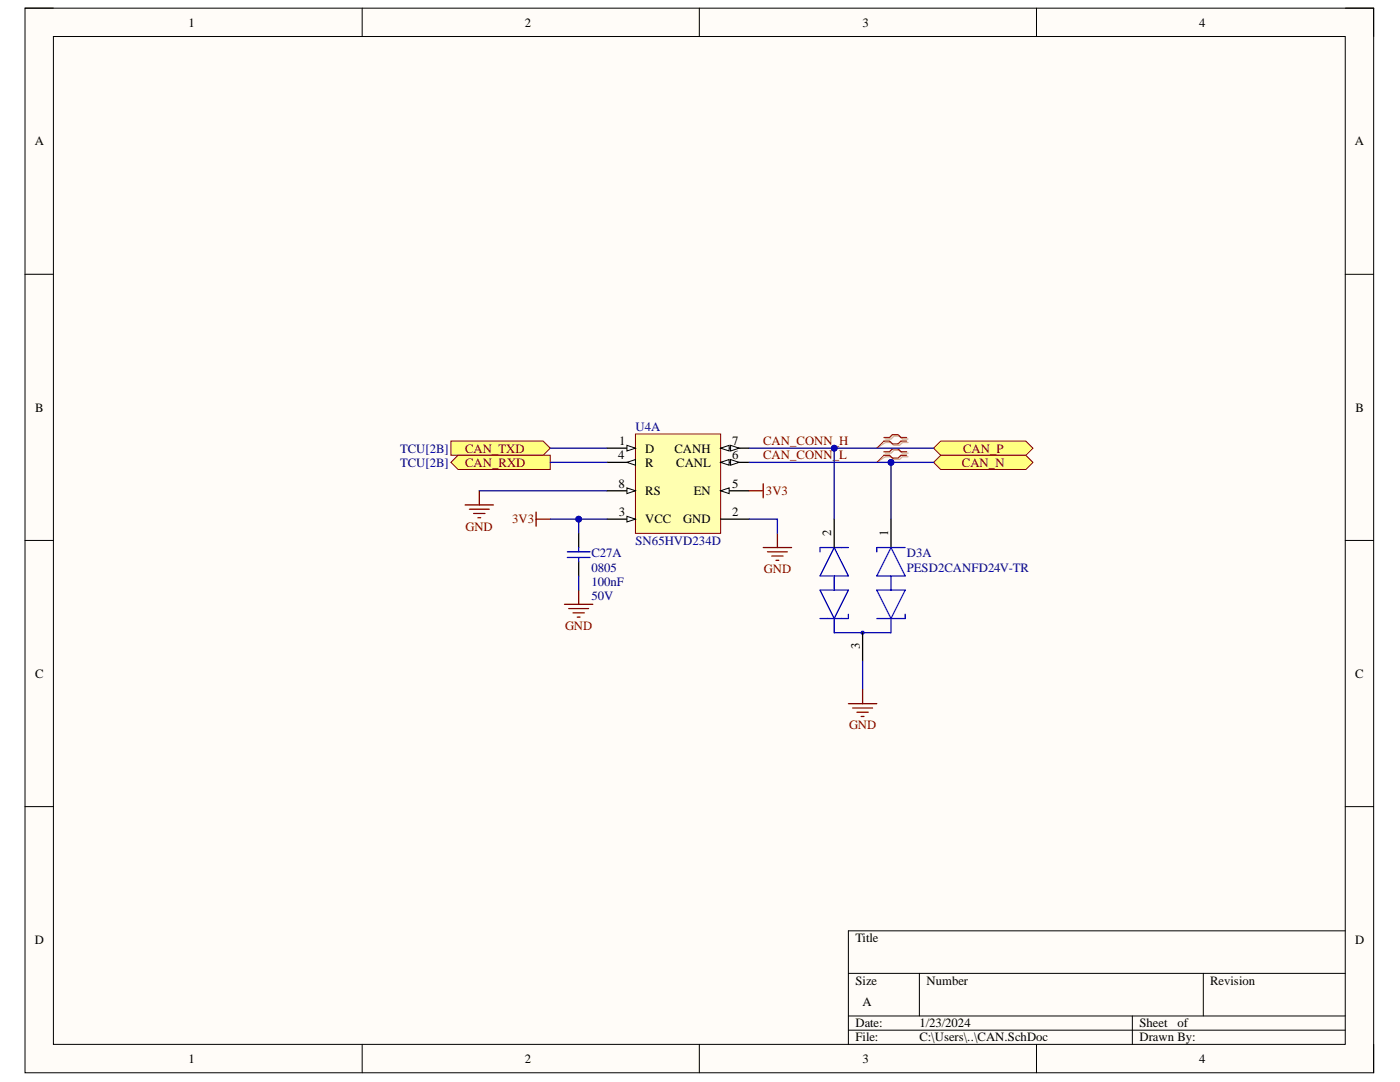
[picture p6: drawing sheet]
<svg xmlns="http://www.w3.org/2000/svg" width="279mm" height="216mm" viewBox="0 0 279 216" stroke-linecap="round" stroke-linejoin="round" font-family="sans-serif">
<path d="M5 1.6h269.1v212.5h-269.1z" fill-rule="evenodd" fill="#fffcf8"/>
<path d="M5 1.6h269.1v212.5h-269.1z" fill="none" stroke="#000" stroke-width=".2"/>
<path d="M10.7 7.3h257.8v201.1h-257.8z" fill-rule="evenodd" fill="#fffcf8"/>
<g fill="none" stroke="#000" stroke-width=".2">
<path d="M5 1.6h5.7M10.7 7.3h257.8v201.1h-257.8zM72.3 1.6v5.7M139.6 1.6v5.7M206.9 1.6v5.7M268.5 1.6h5.6v5.7M5 54.7h5.7M268.5 54.7h5.6M5 107.8h5.7M268.5 107.8h5.6M5 160.9h5.7M268.5 161h5.6"/>
<path d="M169.3 194.2h99.2M183.5 194.2v8.5M240.1 194.2v8.5M268.5 185.7h-99.2v22.7M72.3 208.4v5.7M139.6 208.4v5.7M169.3 202.7h99.2M169.3 205.6h99.2M206.9 208.4v5.7M226 202.7v5.7M274.1 208.4v5.7"/>
</g>
<path d="M126.8 86.6h17v19.8h-17z" fill-rule="evenodd" fill="#ffffb0"/>
<path d="M126.8 86.6h17v19.8h-17z" fill="none" stroke="#800000" stroke-width=".2"/>
<path d="M121.2 89.4h5.6" fill="none" stroke="#000" stroke-width=".25"/>
<path d="M125.1 88.9l1.7 .5-1.7 .6z" fill="#f8fcff"/>
<path d="M125.1 88.9l1.7 .5-1.7 .6z" fill="none" stroke="#000" stroke-width=".2"/>
<path d="M121.2 103.6h5.6M143.8 103.6h5.7" fill="none" stroke="#000" stroke-width=".25"/>
<path d="M125.1 103l1.7 .6-1.7 .6z" fill="#f8fcff"/>
<path d="M125.1 103l1.7 .6-1.7 .6z" fill="none" stroke="#000" stroke-width=".2"/>
<path d="M121.2 92.3h5.6" fill="none" stroke="#000" stroke-width=".25"/>
<path d="M125.1 92.3l1.7-.6v1.1z" fill="#f8fcff"/>
<path d="M125.1 92.3l1.7-.6v1.1z" fill="none" stroke="#000" stroke-width=".2"/>
<path d="M143.8 97.9h5.7" fill="none" stroke="#000" stroke-width=".25"/>
<path d="M143.8 97.9l1.7-.5v1.1z" fill="#f8fcff"/>
<path d="M143.8 97.9l1.7-.5v1.1z" fill="none" stroke="#000" stroke-width=".2"/>
<path d="M143.8 92.3h5.7" fill="none" stroke="#000" stroke-width=".25"/>
<path d="M143.8 92.3l1.7-.6v1.1z" fill="#f8fcff"/>
<path d="M143.8 92.3l1.7-.6v1.1z" fill="none" stroke="#000" stroke-width=".2"/>
<path d="M145.8 91.7l1.7 .6-1.7 .5z" fill="#f8fcff"/>
<path d="M145.8 91.7l1.7 .6-1.7 .5z" fill="none" stroke="#000" stroke-width=".2"/>
<path d="M143.8 89.4h5.7" fill="none" stroke="#000" stroke-width=".25"/>
<path d="M143.8 89.4l1.7-.5v1.1z" fill="#f8fcff"/>
<path d="M143.8 89.4l1.7-.5v1.1z" fill="none" stroke="#000" stroke-width=".2"/>
<path d="M145.8 88.9l1.7 .5-1.7 .6z" fill="#f8fcff"/>
<path d="M145.8 88.9l1.7 .5-1.7 .6z" fill="none" stroke="#000" stroke-width=".2"/>
<path d="M121.2 97.9h5.6" fill="none" stroke="#000" stroke-width=".25"/>
<path d="M125.1 97.4l1.7 .5-1.7 .6z" fill="#f8fcff"/>
<path d="M125.1 97.4l1.7 .5-1.7 .6z" fill="none" stroke="#000" stroke-width=".2"/>
<path d="M186.3 89.4l1.4-1.4h17l1.4 1.4-1.4 1.4h-17z" fill-rule="evenodd" fill="#ffff80"/>
<path d="M186.3 89.4l1.4-1.4h17l1.4 1.4-1.4 1.4h-17z" fill="none" stroke="#800000" stroke-width=".2"/>
<path d="M186.3 92.3l1.4-1.5h17l1.4 1.5-1.4 1.4h-17z" fill-rule="evenodd" fill="#ffff80"/>
<path d="M186.3 92.3l1.4-1.5h17l1.4 1.5-1.4 1.4h-17z" fill="none" stroke="#800000" stroke-width=".2"/>
<path d="M90 88h18.4l1.4 1.4-1.4 1.4h-18.4z" fill-rule="evenodd" fill="#ffff80"/>
<path d="M90 88h18.4l1.4 1.4-1.4 1.4h-18.4z" fill="none" stroke="#800000" stroke-width=".2"/>
<path d="M90 92.3l1.4-1.5h18.4v2.9h-18.4z" fill-rule="evenodd" fill="#ffff80"/>
<path d="M90 92.3l1.4-1.5h18.4v2.9h-18.4z" fill="none" stroke="#800000" stroke-width=".2"/>
<g fill="none" stroke="#800000" stroke-width=".25">
<path d="M95.7 97.9v2.9M149.5 97.9h2.8M152.3 96.5v2.8M92.8 100.8h5.7M93.7 101.6h3.9M94.5 102.5h2.3M95.4 103.3h.5M107 102.2v2.8M107 103.6h2.8M115.5 117.8v2.8M152.3 109.3h5.7M153.2 110.1h3.9"/>
<path d="M154 111h2.3M154.9 111.8h.5M155.1 106.4v2.9M112.7 120.6h5.6M113.5 121.4h4M114.4 122.3h2.2M115.2 123.1h.6"/>
</g>
<path d="M115.5 106.4v2.9M115.5 112.1v2.8M166.5 103.6v5.7M177.8 103.6v5.7M172.1 126.3v5.6" fill="none" stroke="#000" stroke-width=".25"/>
<g fill="none" stroke="#00f" stroke-width=".25">
<path d="M113.2 111.2h4.6M113.2 110.1h4.6M115.5 109.3v.8M115.5 111.2v.9M163.7 117.8h5.6l-2.8 5.6zM166.5 109.3l2.8 5.6h-5.6zM166.5 114.9v2.9M169.3 109.3h-5.6v.8M175 117.8h5.7l-2.9 5.6zM177.8 109.3l2.9 5.6h-5.7zM177.8 114.9v2.9M180.7 109.3h-5.7v.8"/>
<path d="M166.5 123.4v2.9M169.3 122.6v.8h-5.6M177.8 123.4v2.9h-11.3M180.7 122.6v.8h-5.7"/>
<circle cx="172.1" cy="126.2" r=".28"/>
</g>
<path d="M176.7 87.6h1.1l.6-.6h1.1l.6 .6h1.1M176.7 88.3h1.1l.6 .6h1.1l.6-.6h1.1M176.7 90.4h1.1l.6-.5h1.1l.6 .5h1.1M176.7 91.1h1.1l.6 .6h1.1l.6-.6h1.1" fill="none" stroke="#d0a19e" stroke-width=".25"/>
<path d="M176.7 88.3l-1.7 1.1M176.7 91.1l-1.7 1.2" fill="none" stroke="#d0a19e" stroke-width=".2"/>
<path d="M176.4 87.3h1.1l.6-.6h1.1l.6 .6h1.1M176.4 88h1.1l.6 .6h1.1l.6-.6h1.1M176.4 90.1h1.1l.6-.5h1.1l.6 .5h1.1M176.4 90.8h1.1l.6 .6h1.1l.6-.6h1.1" fill="none" stroke="#f00" stroke-width=".25"/>
<path d="M176.4 88l-1.4 1.4M176.4 90.8l-1.4 1.5" fill="none" stroke="#f00" stroke-width=".2"/>
<path d="M109.8 89.4h11.4M109.8 92.3h11.4M115.5 103.6v2.8M115.5 114.9v2.9" fill="none" stroke="#000080" stroke-width=".25"/>
<circle cx="115.5" cy="103.6" r=".57" fill="#000080"/>
<circle cx="115.5" cy="103.6" r=".57" fill="none" stroke="#000080" stroke-width=".2"/>
<path d="M95.7 97.9h25.5M109.8 103.6h11.4M149.5 103.6h5.6v2.8" fill="none" stroke="#000080" stroke-width=".25"/>
<circle cx="115.5" cy="103.6" r=".57" fill="#000080"/>
<circle cx="115.5" cy="103.6" r=".57" fill="none" stroke="#000080" stroke-width=".2"/>
<path d="M149.5 89.4h36.8" fill="none" stroke="#000080" stroke-width=".25"/>
<circle cx="166.5" cy="89.4" r=".57" fill="#000080"/>
<circle cx="166.5" cy="89.4" r=".57" fill="none" stroke="#000080" stroke-width=".2"/>
<path d="M149.5 92.3h36.8" fill="none" stroke="#000080" stroke-width=".25"/>
<circle cx="177.8" cy="92.3" r=".57" fill="#000080"/>
<circle cx="177.8" cy="92.3" r=".57" fill="none" stroke="#000080" stroke-width=".2"/>
<path d="M166.5 89.4v14.2" fill="none" stroke="#000080" stroke-width=".25"/>
<circle cx="166.5" cy="89.4" r=".57" fill="#000080"/>
<circle cx="166.5" cy="89.4" r=".57" fill="none" stroke="#000080" stroke-width=".2"/>
<path d="M177.8 92.3v11.3" fill="none" stroke="#000080" stroke-width=".25"/>
<circle cx="177.8" cy="92.3" r=".57" fill="#000080"/>
<circle cx="177.8" cy="92.3" r=".57" fill="none" stroke="#000080" stroke-width=".2"/>
<path d="M172.1 131.9v5.7" fill="none" stroke="#000080" stroke-width=".25"/>
<path d="M172.1 137.6v2.8M169.3 140.4h5.7M170.2 141.3h3.9M171 142.1h2.3M171.9 143h.5" fill="none" stroke="#800000" stroke-width=".25"/>
<g font-size="2.5">
<text x="37.6" y="5.3">1</text>
<text x="104.7" y="5.3">2</text>
<text x="172.2" y="5.3">3</text>
<text x="239.3" y="5.3">4</text>
<text x="6.9" y="29">A</text>
<text x="270.4" y="29">A</text>
<text x="7" y="82.1">B</text>
<text x="270.5" y="82.1">B</text>
<text x="123.6" y="88.9">1</text>
<text x="146.1" y="88.9">7</text>
<text x="123.3" y="91.7">4</text>
<text x="128.8" y="90.3">D</text>
<text x="128.8" y="93.1">R</text>
<text x="134.6" y="90.3">CANH</text>
<text x="134.9" y="93.1">CANL</text>
<text x="146.1" y="91.7">6</text>
<text x="123.4" y="97.3">8</text>
<text x="128.8" y="98.8">RS</text>
<text x="138.5" y="98.8">EN</text>
<text x="146.1" y="97.3">5</text>
<text x="123.5" y="103">3</text>
<text x="128.8" y="104.4">VCC</text>
<text x="136.4" y="104.4">GND</text>
<text x="146.1" y="103">2</text>
<text x="165.9" y="107" transform="rotate(-90 165.9 107)">2</text>
<text x="177.2" y="107" transform="rotate(-90 177.2 107)">1</text>
<text x="171.6" y="129.6" transform="rotate(-90 171.6 129.6)">3</text>
<text x="7" y="135.2">C</text>
<text x="270.5" y="135.2">C</text>
<text x="6.9" y="188.3">D</text>
<text x="170.7" y="188">Title</text>
<text x="270.5" y="188.3">D</text>
<text x="170.7" y="196.5">Size</text>
<text x="184.9" y="196.5">Number</text>
<text x="241.5" y="196.5">Revision</text>
<text x="172.2" y="200.8">A</text>
<text x="170.7" y="205">Date:</text>
<text x="170.7" y="207.8">File:</text>
<text x="183.5" y="205">1/23/2024</text>
<text x="183.5" y="207.8">C:\Users\..\CAN.SchDoc</text>
<text x="227.4" y="205">Sheet</text>
<text x="227.4" y="207.8">Drawn By:</text>
<text x="235" y="205">of</text>
<text x="37.6" y="212.1">1</text>
<text x="104.7" y="212.1">2</text>
<text x="172.2" y="212.1">3</text>
<text x="239.3" y="212.1">4</text>
</g>
<g font-size="2.5" fill="#000080">
<text x="126.8" y="86">U4A</text>
<text x="79.9" y="90.3">TCU[2B]</text>
<text x="79.9" y="93.1">TCU[2B]</text>
<text x="118" y="111.2">C27A</text>
<text x="126.8" y="108.7">SN65HVD234D</text>
<text x="181" y="111.2">D3A</text>
<text x="118" y="114.1">0805</text>
<text x="118" y="116.9">100nF</text>
<text x="118" y="119.8">50V</text>
<text x="181" y="114.1">PESD2CANFD24V-TR</text>
</g>
<g font-size="2.5" fill="#800000">
<text x="152.3" y="88.9">CAN_CONN_H</text>
<text x="92.8" y="90.3">CAN_TXD</text>
<text x="92.8" y="93.1">CAN_RXD</text>
<text x="152.3" y="91.7">CAN_CONN_L</text>
<text x="192" y="93.1">CAN_N</text>
<text x="192.2" y="90.3">CAN_P</text>
<text x="152.9" y="98.8">3V3</text>
<text x="92.9" y="105.9">GND</text>
<text x="102.2" y="104.4">3V3</text>
<text x="152.4" y="114.3">GND</text>
<text x="112.8" y="125.7">GND</text>
<text x="169.5" y="145.6">GND</text>
</g>
</svg>
